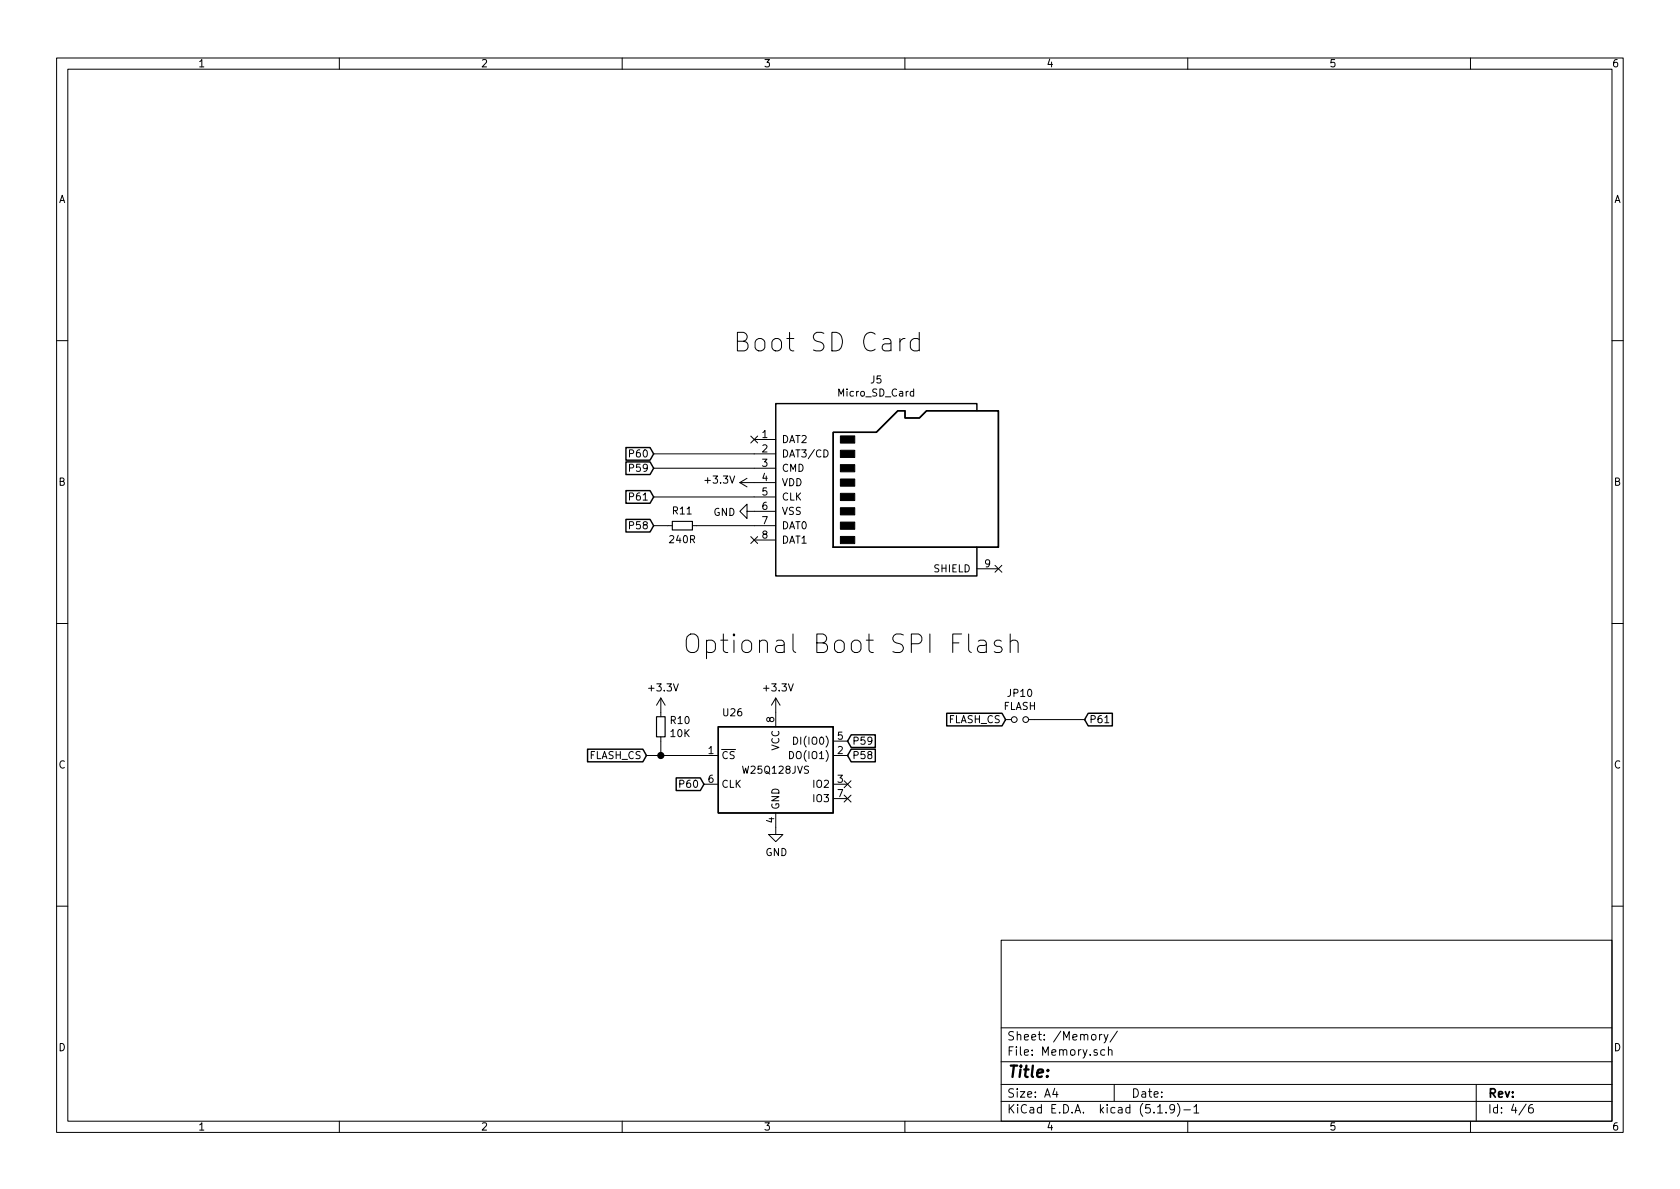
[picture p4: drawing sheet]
EESchema Schematic File Version 4
EELAYER 30 0
EELAYER END
$Descr A4 11693 8268
encoding utf-8
Sheet 4 6
Title ""
Date ""
Rev ""
Comp ""
Comment1 ""
Comment2 ""
Comment3 ""
Comment4 ""
$EndDescr
$Comp
L Connector:Micro_SD_Card J5
U 1 1
P 6150 3350
F 0 "J5" H 6100 4067 50  0000 C CNN
F 1 "Micro_SD_Card" H 6100 3976 50  0000 C CNN
F 2 "Connector_Card:microSD_HC_Hirose_DM3D-SF" H 7300 3650 50  0001 C CNN
F 3 "http://katalog.we-online.de/em/datasheet/693072010801.pdf" H 6150 3350 50  0001 C CNN
	1    6150 3350
	1    0    0    -1  
$EndComp
$Comp
L power:+3.3V #PWR0142
U 1 1
P 5250 3350
F 0 "#PWR0142" H 5250 3200 50  0001 C CNN
F 1 "+3.3V" V 5265 3478 50  0000 L CNN
F 2 "" H 5250 3350 50  0001 C CNN
F 3 "" H 5250 3350 50  0001 C CNN
	1    5250 3350
	0    -1   -1   0   
$EndComp
$Comp
L power:GND #PWR0143
U 1 1
P 5250 3550
F 0 "#PWR0143" H 5250 3300 50  0001 C CNN
F 1 "GND" V 5255 3422 50  0000 R CNN
F 2 "" H 5250 3550 50  0001 C CNN
F 3 "" H 5250 3550 50  0001 C CNN
	1    5250 3550
	0    1    1    0   
$EndComp
NoConn ~ 6950 3950
NoConn ~ 5250 3750
NoConn ~ 5250 3050
$Comp
L Device:R_Small R11
U 1 1
P 4750 3650
F 0 "R11" V 4850 3650 50  0000 C CNN
F 1 "240R" V 4650 3650 50  0000 C CNN
F 2 "Resistor_SMD:R_0603_1608Metric" H 4750 3650 50  0001 C CNN
F 3 "~" H 4750 3650 50  0001 C CNN
	1    4750 3650
	0    -1   -1   0   
$EndComp
$Comp
L Device:Jumper_NO_Small JP10
U 1 1
P 7100 5000
F 0 "JP10" H 7100 5185 50  0000 C CNN
F 1 "FLASH" H 7100 5094 50  0000 C CNN
F 2 "Connector_PinHeader_2.54mm:PinHeader_1x02_P2.54mm_Vertical" H 7100 5000 50  0001 C CNN
F 3 "~" H 7100 5000 50  0001 C CNN
	1    7100 5000
	1    0    0    -1  
$EndComp
Wire Wire Line
	7550 5000 7200 5000
Wire Wire Line
	4550 3650 4650 3650
Wire Wire Line
	4850 3650 5250 3650
Wire Wire Line
	4550 3450 5250 3450
Wire Wire Line
	4550 3250 5250 3250
Wire Wire Line
	4550 3150 5250 3150
$Comp
L Memory_Flash:W25Q128JVS U26
U 1 1
P 5400 5350
F 0 "U26" H 5100 5750 50  0000 C CNN
F 1 "W25Q128JVS" H 5400 5350 50  0000 C CNN
F 2 "Package_SO:SOIC-8_5.23x5.23mm_P1.27mm" H 5400 5350 50  0001 C CNN
F 3 "http://www.winbond.com/resource-files/w25q128jv_dtr%20revc%2003272018%20plus.pdf" H 5400 5350 50  0001 C CNN
	1    5400 5350
	1    0    0    -1  
$EndComp
$Comp
L Device:R_Small R10
U 1 1
P 4600 5050
F 0 "R10" H 4659 5096 50  0000 L CNN
F 1 "10K" H 4659 5005 50  0000 L CNN
F 2 "Resistor_SMD:R_0603_1608Metric" H 4600 5050 50  0001 C CNN
F 3 "~" H 4600 5050 50  0001 C CNN
	1    4600 5050
	1    0    0    -1  
$EndComp
$Comp
L power:+3.3V #PWR0146
U 1 1
P 5400 4950
F 0 "#PWR0146" H 5400 4800 50  0001 C CNN
F 1 "+3.3V" H 5415 5123 50  0000 C CNN
F 2 "" H 5400 4950 50  0001 C CNN
F 3 "" H 5400 4950 50  0001 C CNN
	1    5400 4950
	1    0    0    -1  
$EndComp
$Comp
L power:+3.3V #PWR0147
U 1 1
P 4600 4950
F 0 "#PWR0147" H 4600 4800 50  0001 C CNN
F 1 "+3.3V" H 4615 5123 50  0000 C CNN
F 2 "" H 4600 4950 50  0001 C CNN
F 3 "" H 4600 4950 50  0001 C CNN
	1    4600 4950
	1    0    0    -1  
$EndComp
Wire Wire Line
	4600 5150 4600 5250
Wire Wire Line
	4600 5250 4900 5250
Text GLabel 7000 5000 0    50   Input ~ 0
FLASH_CS
Text GLabel 4500 5250 0    50   Input ~ 0
FLASH_CS
Connection ~ 4600 5250
Wire Wire Line
	4500 5250 4600 5250
$Comp
L power:GND #PWR0148
U 1 1
P 5400 5750
F 0 "#PWR0148" H 5400 5500 50  0001 C CNN
F 1 "GND" H 5405 5577 50  0000 C CNN
F 2 "" H 5400 5750 50  0001 C CNN
F 3 "" H 5400 5750 50  0001 C CNN
	1    5400 5750
	1    0    0    -1  
$EndComp
NoConn ~ 5900 5550
NoConn ~ 5900 5450
Text Notes 4750 4550 0    129  ~ 0
Optional Boot SPI Flash
Text Notes 5100 2450 0    129  ~ 0
Boot SD Card
Text GLabel 4550 3150 0    50   Input ~ 0
P60
Text GLabel 4550 3250 0    50   Input ~ 0
P59
Text GLabel 4550 3450 0    50   Input ~ 0
P61
Text GLabel 4550 3650 0    50   Input ~ 0
P58
Text GLabel 5900 5150 2    50   Input ~ 0
P59
Text GLabel 5900 5250 2    50   Input ~ 0
P58
Text GLabel 7550 5000 2    50   Input ~ 0
P61
Text GLabel 4900 5450 0    50   Input ~ 0
P60
$EndSCHEMATC
